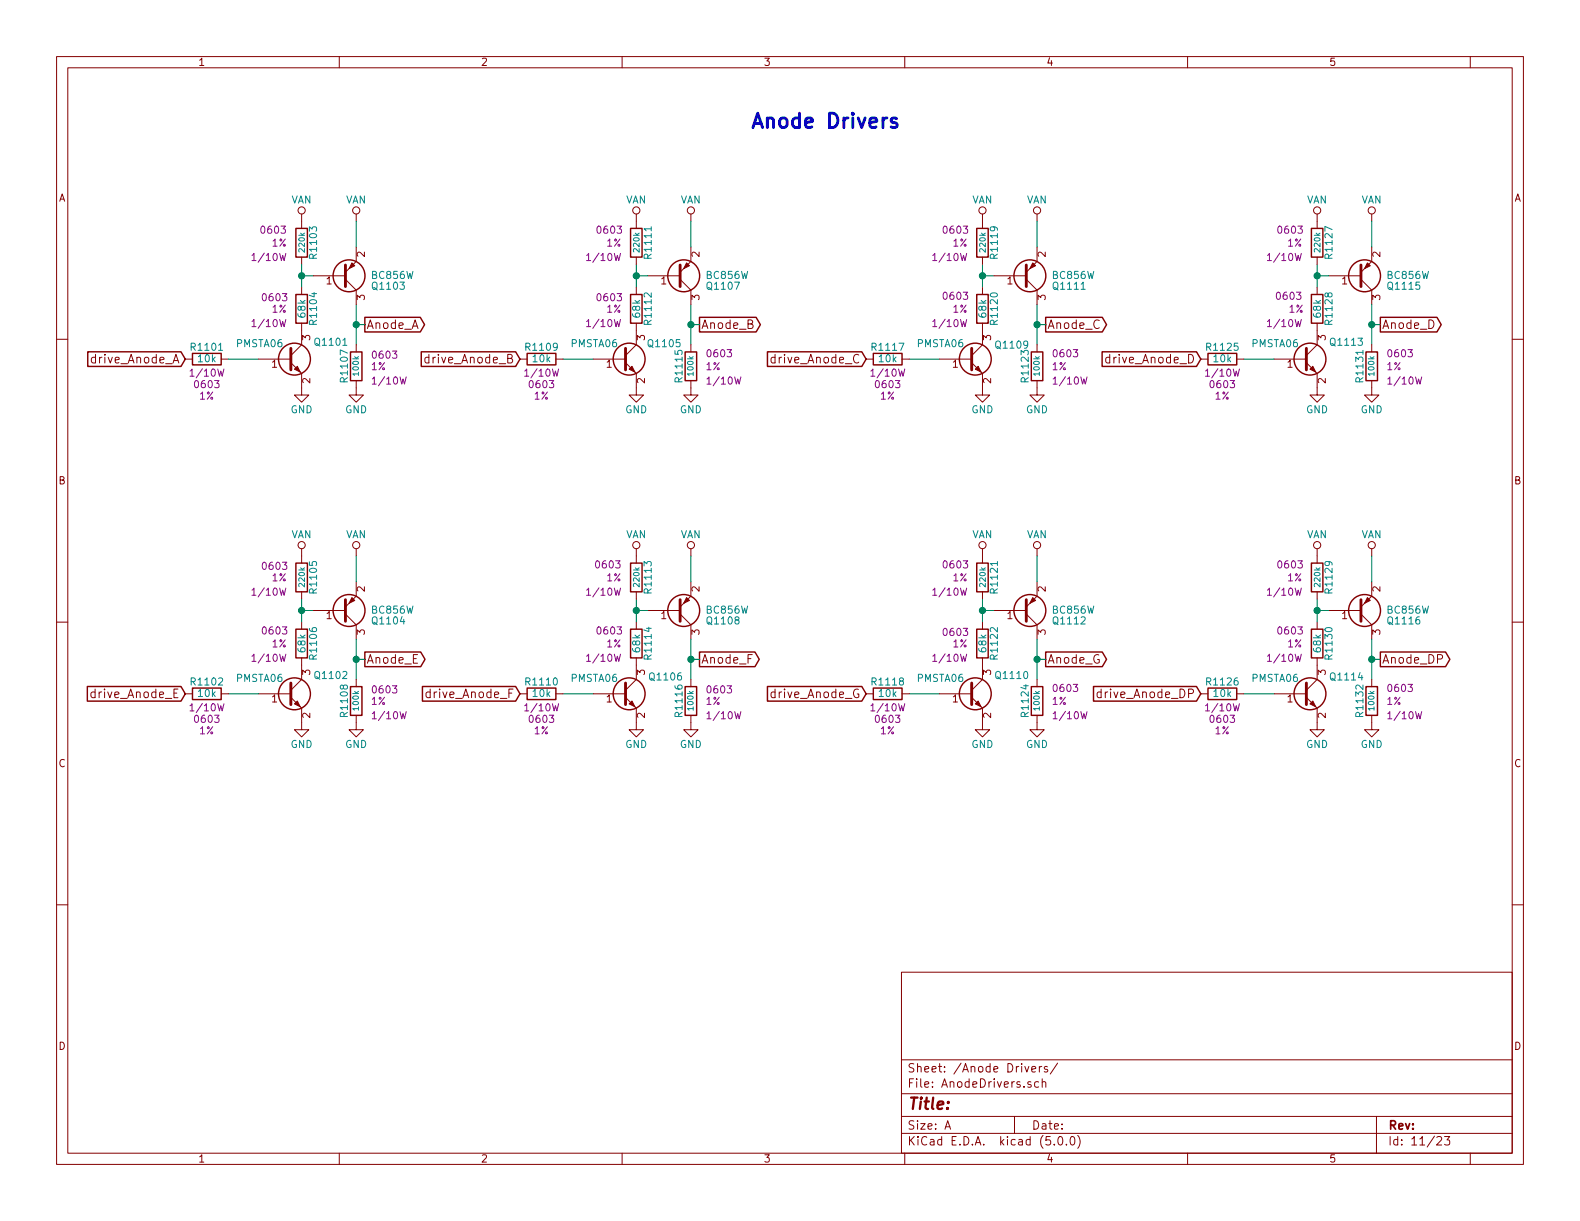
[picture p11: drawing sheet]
EESchema Schematic File Version 4
LIBS:VFD_Clock-cache
EELAYER 26 0
EELAYER END
$Descr A 11000 8500
encoding utf-8
Sheet 11 23
Title ""
Date ""
Rev ""
Comp ""
Comment1 ""
Comment2 ""
Comment3 ""
Comment4 ""
$EndDescr
$Comp
L Transistor_BJT:BC856W Q1103
U 1 1
P 2380 1920
F 0 "Q1103" H 2580 1995 50  0000 L CNN
F 1 "BC856W" H 2580 1920 50  0000 L CNN
F 2 "TO_SOT_Packages_SMD:SOT-323" H 2580 1845 50  0001 L CIN
F 3 "" H 2380 1920 50  0001 L CNN
F 4 "1727-4865-1-ND" H 0   0   50  0001 C CNN "Digi-Key PN"
	1    2380 1920
	1    0    0    1   
$EndComp
$Comp
L Device:R R1103
U 1 1
P 2100 1690
F 0 "R1103" V 2180 1690 50  0000 C CNN
F 1 "220k" V 2100 1690 40  0000 C CNN
F 2 "Resistors_SMD:R_0603" V 2030 1690 50  0001 C CNN
F 3 "" V 2180 1690 50  0001 C CNN
F 4 "1%" H 2000 1690 50  0000 R CNN "Tolerance"
F 5 "1/10W" H 2000 1590 50  0000 R CNN "Wattage"
F 6 "0603" H 2000 1780 50  0000 R CNN "display_footprint"
F 7 "P220KHCT-ND" H 0   0   50  0001 C CNN "Digi-Key PN"
	1    2100 1690
	1    0    0    -1  
$EndComp
$Comp
L Device:R R1104
U 1 1
P 2100 2150
F 0 "R1104" V 2180 2150 50  0000 C CNN
F 1 "68k" V 2100 2150 50  0000 C CNN
F 2 "Resistors_SMD:R_0603" V 2030 2150 50  0001 C CNN
F 3 "" V 2180 2150 50  0001 C CNN
F 4 "1%" H 2000 2150 50  0000 R CNN "Tolerance"
F 5 "1/10W" H 2000 2050 50  0000 R CNN "Wattage"
F 6 "0603" H 2010 2230 50  0000 R CNN "display_footprint"
F 7 "P68KDBCT-ND" H 0   0   50  0001 C CNN "Digi-Key PN"
	1    2100 2150
	1    0    0    -1  
$EndComp
Wire Wire Line
	2100 1840 2100 1920
Wire Wire Line
	2100 1920 2180 1920
Connection ~ 2100 1920
$Comp
L Custom-Library:VAN #PWR01105
U 1 1
P 2480 1540
F 0 "#PWR01105" H 2480 1390 50  0001 C CNN
F 1 "VAN" H 2480 1690 50  0000 C CNN
F 2 "" H 2480 1540 50  0001 C CNN
F 3 "" H 2480 1540 50  0001 C CNN
	1    2480 1540
	1    0    0    -1  
$EndComp
$Comp
L Custom-Library:VAN #PWR01101
U 1 1
P 2100 1540
F 0 "#PWR01101" H 2100 1390 50  0001 C CNN
F 1 "VAN" H 2100 1690 50  0000 C CNN
F 2 "" H 2100 1540 50  0001 C CNN
F 3 "" H 2100 1540 50  0001 C CNN
	1    2100 1540
	1    0    0    -1  
$EndComp
Wire Wire Line
	2480 1540 2480 1720
$Comp
L Transistor_BJT:BC847W Q1101
U 1 1
P 2000 2500
F 0 "Q1101" H 2180 2620 50  0000 L CNN
F 1 "PMSTA06" H 1640 2610 50  0000 L CNN
F 2 "TO_SOT_Packages_SMD:SOT-323" H 2200 2425 50  0001 L CIN
F 3 "" H 2000 2500 50  0001 L CNN
F 4 "1727-6293-1-ND" H 0   0   50  0001 C CNN "Digi-Key PN"
	1    2000 2500
	1    0    0    -1  
$EndComp
Wire Wire Line
	2480 2400 2480 2260
$Comp
L power:GND #PWR01102
U 1 1
P 2100 2700
F 0 "#PWR01102" H 2100 2450 50  0001 C CNN
F 1 "GND" H 2100 2550 50  0000 C CNN
F 2 "" H 2100 2700 50  0001 C CNN
F 3 "" H 2100 2700 50  0001 C CNN
	1    2100 2700
	1    0    0    -1  
$EndComp
$Comp
L power:GND #PWR01106
U 1 1
P 2480 2700
F 0 "#PWR01106" H 2480 2450 50  0001 C CNN
F 1 "GND" H 2480 2550 50  0000 C CNN
F 2 "" H 2480 2700 50  0001 C CNN
F 3 "" H 2480 2700 50  0001 C CNN
	1    2480 2700
	1    0    0    -1  
$EndComp
$Comp
L Device:R R1101
U 1 1
P 1440 2500
F 0 "R1101" V 1520 2500 50  0000 C CNN
F 1 "10k" V 1440 2500 50  0000 C CNN
F 2 "Resistors_SMD:R_0603" V 1370 2500 50  0001 C CNN
F 3 "" V 1520 2500 50  0001 C CNN
F 4 "1%" V 1180 2500 50  0000 C CNN "Tolerance"
F 5 "1/10W" V 1340 2500 50  0000 C CNN "Wattage"
F 6 "0603" V 1260 2500 50  0000 C CNN "display_footprint"
F 7 "P10.0KHCT-ND" H 0   0   50  0001 C CNN "Digi-Key PN"
	1    1440 2500
	0    -1   -1   0   
$EndComp
Wire Wire Line
	1800 2500 1590 2500
Text GLabel 1290 2500 0    60   Input ~ 0
drive_Anode_A
Text GLabel 3620 2500 0    60   Input ~ 0
drive_Anode_B
Text GLabel 6030 2500 0    60   Input ~ 0
drive_Anode_C
Text GLabel 8360 2500 0    60   Input ~ 0
drive_Anode_D
Text GLabel 1290 4830 0    60   Input ~ 0
drive_Anode_E
Text GLabel 3620 4830 0    60   Input ~ 0
drive_Anode_F
Text GLabel 6030 4830 0    60   Input ~ 0
drive_Anode_G
Text GLabel 8360 4830 0    60   Input ~ 0
drive_Anode_DP
Text GLabel 2540 2260 2    60   Output ~ 0
Anode_A
Wire Wire Line
	2540 2260 2480 2260
Connection ~ 2480 2260
$Comp
L Transistor_BJT:BC856W Q1107
U 1 1
P 4710 1920
F 0 "Q1107" H 4910 1995 50  0000 L CNN
F 1 "BC856W" H 4910 1920 50  0000 L CNN
F 2 "TO_SOT_Packages_SMD:SOT-323" H 4910 1845 50  0001 L CIN
F 3 "" H 4710 1920 50  0001 L CNN
F 4 "1727-4865-1-ND" H 0   0   50  0001 C CNN "Digi-Key PN"
	1    4710 1920
	1    0    0    1   
$EndComp
Wire Wire Line
	4430 1840 4430 1920
Wire Wire Line
	4430 1920 4510 1920
Connection ~ 4430 1920
$Comp
L Custom-Library:VAN #PWR01113
U 1 1
P 4810 1540
F 0 "#PWR01113" H 4810 1390 50  0001 C CNN
F 1 "VAN" H 4810 1690 50  0000 C CNN
F 2 "" H 4810 1540 50  0001 C CNN
F 3 "" H 4810 1540 50  0001 C CNN
	1    4810 1540
	1    0    0    -1  
$EndComp
$Comp
L Custom-Library:VAN #PWR01109
U 1 1
P 4430 1540
F 0 "#PWR01109" H 4430 1390 50  0001 C CNN
F 1 "VAN" H 4430 1690 50  0000 C CNN
F 2 "" H 4430 1540 50  0001 C CNN
F 3 "" H 4430 1540 50  0001 C CNN
	1    4430 1540
	1    0    0    -1  
$EndComp
Wire Wire Line
	4810 1540 4810 1720
$Comp
L Transistor_BJT:BC847W Q1105
U 1 1
P 4330 2500
F 0 "Q1105" H 4500 2610 50  0000 L CNN
F 1 "PMSTA06" H 3970 2610 50  0000 L CNN
F 2 "TO_SOT_Packages_SMD:SOT-323" H 4530 2425 50  0001 L CIN
F 3 "" H 4330 2500 50  0001 L CNN
F 4 "1727-6293-1-ND" H 0   0   50  0001 C CNN "Digi-Key PN"
	1    4330 2500
	1    0    0    -1  
$EndComp
Wire Wire Line
	4810 2400 4810 2260
$Comp
L power:GND #PWR01110
U 1 1
P 4430 2700
F 0 "#PWR01110" H 4430 2450 50  0001 C CNN
F 1 "GND" H 4430 2550 50  0000 C CNN
F 2 "" H 4430 2700 50  0001 C CNN
F 3 "" H 4430 2700 50  0001 C CNN
	1    4430 2700
	1    0    0    -1  
$EndComp
$Comp
L power:GND #PWR01114
U 1 1
P 4810 2700
F 0 "#PWR01114" H 4810 2450 50  0001 C CNN
F 1 "GND" H 4810 2550 50  0000 C CNN
F 2 "" H 4810 2700 50  0001 C CNN
F 3 "" H 4810 2700 50  0001 C CNN
	1    4810 2700
	1    0    0    -1  
$EndComp
Wire Wire Line
	4130 2500 3920 2500
Text GLabel 4870 2260 2    60   Output ~ 0
Anode_B
Wire Wire Line
	4870 2260 4810 2260
Connection ~ 4810 2260
Wire Wire Line
	6840 1840 6840 1920
Wire Wire Line
	6840 1920 6920 1920
Connection ~ 6840 1920
$Comp
L Custom-Library:VAN #PWR01121
U 1 1
P 7220 1540
F 0 "#PWR01121" H 7220 1390 50  0001 C CNN
F 1 "VAN" H 7220 1690 50  0000 C CNN
F 2 "" H 7220 1540 50  0001 C CNN
F 3 "" H 7220 1540 50  0001 C CNN
	1    7220 1540
	1    0    0    -1  
$EndComp
$Comp
L Custom-Library:VAN #PWR01117
U 1 1
P 6840 1540
F 0 "#PWR01117" H 6840 1390 50  0001 C CNN
F 1 "VAN" H 6840 1690 50  0000 C CNN
F 2 "" H 6840 1540 50  0001 C CNN
F 3 "" H 6840 1540 50  0001 C CNN
	1    6840 1540
	1    0    0    -1  
$EndComp
Wire Wire Line
	7220 1540 7220 1720
$Comp
L Transistor_BJT:BC847W Q1109
U 1 1
P 6740 2500
F 0 "Q1109" H 6920 2600 50  0000 L CNN
F 1 "PMSTA06" H 6380 2610 50  0000 L CNN
F 2 "TO_SOT_Packages_SMD:SOT-323" H 6940 2425 50  0001 L CIN
F 3 "" H 6740 2500 50  0001 L CNN
F 4 "1727-6293-1-ND" H 0   0   50  0001 C CNN "Digi-Key PN"
	1    6740 2500
	1    0    0    -1  
$EndComp
Wire Wire Line
	7220 2400 7220 2260
$Comp
L power:GND #PWR01118
U 1 1
P 6840 2700
F 0 "#PWR01118" H 6840 2450 50  0001 C CNN
F 1 "GND" H 6840 2550 50  0000 C CNN
F 2 "" H 6840 2700 50  0001 C CNN
F 3 "" H 6840 2700 50  0001 C CNN
	1    6840 2700
	1    0    0    -1  
$EndComp
$Comp
L power:GND #PWR01122
U 1 1
P 7220 2700
F 0 "#PWR01122" H 7220 2450 50  0001 C CNN
F 1 "GND" H 7220 2550 50  0000 C CNN
F 2 "" H 7220 2700 50  0001 C CNN
F 3 "" H 7220 2700 50  0001 C CNN
	1    7220 2700
	1    0    0    -1  
$EndComp
Wire Wire Line
	6540 2500 6330 2500
Text GLabel 7280 2260 2    60   Output ~ 0
Anode_C
Wire Wire Line
	7280 2260 7220 2260
Connection ~ 7220 2260
$Comp
L Transistor_BJT:BC856W Q1115
U 1 1
P 9450 1920
F 0 "Q1115" H 9650 1995 50  0000 L CNN
F 1 "BC856W" H 9650 1920 50  0000 L CNN
F 2 "TO_SOT_Packages_SMD:SOT-323" H 9650 1845 50  0001 L CIN
F 3 "" H 9450 1920 50  0001 L CNN
F 4 "1727-4865-1-ND" H 0   0   50  0001 C CNN "Digi-Key PN"
	1    9450 1920
	1    0    0    1   
$EndComp
Wire Wire Line
	9170 1840 9170 1920
Wire Wire Line
	9170 1920 9250 1920
Connection ~ 9170 1920
$Comp
L Custom-Library:VAN #PWR01129
U 1 1
P 9550 1540
F 0 "#PWR01129" H 9550 1390 50  0001 C CNN
F 1 "VAN" H 9550 1690 50  0000 C CNN
F 2 "" H 9550 1540 50  0001 C CNN
F 3 "" H 9550 1540 50  0001 C CNN
	1    9550 1540
	1    0    0    -1  
$EndComp
$Comp
L Custom-Library:VAN #PWR01125
U 1 1
P 9170 1540
F 0 "#PWR01125" H 9170 1390 50  0001 C CNN
F 1 "VAN" H 9170 1690 50  0000 C CNN
F 2 "" H 9170 1540 50  0001 C CNN
F 3 "" H 9170 1540 50  0001 C CNN
	1    9170 1540
	1    0    0    -1  
$EndComp
Wire Wire Line
	9550 1540 9550 1720
$Comp
L Transistor_BJT:BC847W Q1113
U 1 1
P 9070 2500
F 0 "Q1113" H 9250 2620 50  0000 L CNN
F 1 "PMSTA06" H 8710 2610 50  0000 L CNN
F 2 "TO_SOT_Packages_SMD:SOT-323" H 9270 2425 50  0001 L CIN
F 3 "" H 9070 2500 50  0001 L CNN
F 4 "1727-6293-1-ND" H 0   0   50  0001 C CNN "Digi-Key PN"
	1    9070 2500
	1    0    0    -1  
$EndComp
Wire Wire Line
	9550 2400 9550 2260
$Comp
L power:GND #PWR01126
U 1 1
P 9170 2700
F 0 "#PWR01126" H 9170 2450 50  0001 C CNN
F 1 "GND" H 9170 2550 50  0000 C CNN
F 2 "" H 9170 2700 50  0001 C CNN
F 3 "" H 9170 2700 50  0001 C CNN
	1    9170 2700
	1    0    0    -1  
$EndComp
$Comp
L power:GND #PWR01130
U 1 1
P 9550 2700
F 0 "#PWR01130" H 9550 2450 50  0001 C CNN
F 1 "GND" H 9550 2550 50  0000 C CNN
F 2 "" H 9550 2700 50  0001 C CNN
F 3 "" H 9550 2700 50  0001 C CNN
	1    9550 2700
	1    0    0    -1  
$EndComp
Wire Wire Line
	8870 2500 8660 2500
Text GLabel 9610 2260 2    60   Output ~ 0
Anode_D
Wire Wire Line
	9610 2260 9550 2260
Connection ~ 9550 2260
$Comp
L Transistor_BJT:BC856W Q1104
U 1 1
P 2380 4250
F 0 "Q1104" H 2580 4325 50  0000 L CNN
F 1 "BC856W" H 2580 4250 50  0000 L CNN
F 2 "TO_SOT_Packages_SMD:SOT-323" H 2580 4175 50  0001 L CIN
F 3 "" H 2380 4250 50  0001 L CNN
F 4 "1727-4865-1-ND" H 0   0   50  0001 C CNN "Digi-Key PN"
	1    2380 4250
	1    0    0    1   
$EndComp
Wire Wire Line
	2100 4170 2100 4250
Wire Wire Line
	2100 4250 2180 4250
Connection ~ 2100 4250
$Comp
L Custom-Library:VAN #PWR01107
U 1 1
P 2480 3870
F 0 "#PWR01107" H 2480 3720 50  0001 C CNN
F 1 "VAN" H 2480 4020 50  0000 C CNN
F 2 "" H 2480 3870 50  0001 C CNN
F 3 "" H 2480 3870 50  0001 C CNN
	1    2480 3870
	1    0    0    -1  
$EndComp
$Comp
L Custom-Library:VAN #PWR01103
U 1 1
P 2100 3870
F 0 "#PWR01103" H 2100 3720 50  0001 C CNN
F 1 "VAN" H 2100 4020 50  0000 C CNN
F 2 "" H 2100 3870 50  0001 C CNN
F 3 "" H 2100 3870 50  0001 C CNN
	1    2100 3870
	1    0    0    -1  
$EndComp
Wire Wire Line
	2480 3870 2480 4050
$Comp
L Transistor_BJT:BC847W Q1102
U 1 1
P 2000 4830
F 0 "Q1102" H 2180 4960 50  0000 L CNN
F 1 "PMSTA06" H 1640 4940 50  0000 L CNN
F 2 "TO_SOT_Packages_SMD:SOT-323" H 2200 4755 50  0001 L CIN
F 3 "" H 2000 4830 50  0001 L CNN
F 4 "1727-6293-1-ND" H 0   0   50  0001 C CNN "Digi-Key PN"
	1    2000 4830
	1    0    0    -1  
$EndComp
Wire Wire Line
	2480 4730 2480 4590
$Comp
L power:GND #PWR01104
U 1 1
P 2100 5030
F 0 "#PWR01104" H 2100 4780 50  0001 C CNN
F 1 "GND" H 2100 4880 50  0000 C CNN
F 2 "" H 2100 5030 50  0001 C CNN
F 3 "" H 2100 5030 50  0001 C CNN
	1    2100 5030
	1    0    0    -1  
$EndComp
$Comp
L power:GND #PWR01108
U 1 1
P 2480 5030
F 0 "#PWR01108" H 2480 4780 50  0001 C CNN
F 1 "GND" H 2480 4880 50  0000 C CNN
F 2 "" H 2480 5030 50  0001 C CNN
F 3 "" H 2480 5030 50  0001 C CNN
	1    2480 5030
	1    0    0    -1  
$EndComp
Wire Wire Line
	1800 4830 1590 4830
Text GLabel 2540 4590 2    60   Output ~ 0
Anode_E
Wire Wire Line
	2540 4590 2480 4590
Connection ~ 2480 4590
$Comp
L Transistor_BJT:BC856W Q1108
U 1 1
P 4710 4250
F 0 "Q1108" H 4910 4325 50  0000 L CNN
F 1 "BC856W" H 4910 4250 50  0000 L CNN
F 2 "TO_SOT_Packages_SMD:SOT-323" H 4910 4175 50  0001 L CIN
F 3 "" H 4710 4250 50  0001 L CNN
F 4 "1727-4865-1-ND" H 0   0   50  0001 C CNN "Digi-Key PN"
	1    4710 4250
	1    0    0    1   
$EndComp
Wire Wire Line
	4430 4170 4430 4250
Wire Wire Line
	4430 4250 4510 4250
Connection ~ 4430 4250
$Comp
L Custom-Library:VAN #PWR01115
U 1 1
P 4810 3870
F 0 "#PWR01115" H 4810 3720 50  0001 C CNN
F 1 "VAN" H 4810 4020 50  0000 C CNN
F 2 "" H 4810 3870 50  0001 C CNN
F 3 "" H 4810 3870 50  0001 C CNN
	1    4810 3870
	1    0    0    -1  
$EndComp
$Comp
L Custom-Library:VAN #PWR01111
U 1 1
P 4430 3870
F 0 "#PWR01111" H 4430 3720 50  0001 C CNN
F 1 "VAN" H 4430 4020 50  0000 C CNN
F 2 "" H 4430 3870 50  0001 C CNN
F 3 "" H 4430 3870 50  0001 C CNN
	1    4430 3870
	1    0    0    -1  
$EndComp
Wire Wire Line
	4810 3870 4810 4050
$Comp
L Transistor_BJT:BC847W Q1106
U 1 1
P 4330 4830
F 0 "Q1106" H 4510 4950 50  0000 L CNN
F 1 "PMSTA06" H 3970 4940 50  0000 L CNN
F 2 "TO_SOT_Packages_SMD:SOT-323" H 4530 4755 50  0001 L CIN
F 3 "" H 4330 4830 50  0001 L CNN
F 4 "1727-6293-1-ND" H 0   0   50  0001 C CNN "Digi-Key PN"
	1    4330 4830
	1    0    0    -1  
$EndComp
Wire Wire Line
	4810 4730 4810 4590
$Comp
L power:GND #PWR01112
U 1 1
P 4430 5030
F 0 "#PWR01112" H 4430 4780 50  0001 C CNN
F 1 "GND" H 4430 4880 50  0000 C CNN
F 2 "" H 4430 5030 50  0001 C CNN
F 3 "" H 4430 5030 50  0001 C CNN
	1    4430 5030
	1    0    0    -1  
$EndComp
$Comp
L power:GND #PWR01116
U 1 1
P 4810 5030
F 0 "#PWR01116" H 4810 4780 50  0001 C CNN
F 1 "GND" H 4810 4880 50  0000 C CNN
F 2 "" H 4810 5030 50  0001 C CNN
F 3 "" H 4810 5030 50  0001 C CNN
	1    4810 5030
	1    0    0    -1  
$EndComp
Wire Wire Line
	4130 4830 3920 4830
Text GLabel 4870 4590 2    60   Output ~ 0
Anode_F
Wire Wire Line
	4870 4590 4810 4590
Connection ~ 4810 4590
$Comp
L Transistor_BJT:BC856W Q1112
U 1 1
P 7120 4250
F 0 "Q1112" H 7320 4325 50  0000 L CNN
F 1 "BC856W" H 7320 4250 50  0000 L CNN
F 2 "TO_SOT_Packages_SMD:SOT-323" H 7320 4175 50  0001 L CIN
F 3 "" H 7120 4250 50  0001 L CNN
F 4 "1727-4865-1-ND" H 0   0   50  0001 C CNN "Digi-Key PN"
	1    7120 4250
	1    0    0    1   
$EndComp
Wire Wire Line
	6840 4170 6840 4250
Wire Wire Line
	6840 4250 6920 4250
Connection ~ 6840 4250
$Comp
L Custom-Library:VAN #PWR01123
U 1 1
P 7220 3870
F 0 "#PWR01123" H 7220 3720 50  0001 C CNN
F 1 "VAN" H 7220 4020 50  0000 C CNN
F 2 "" H 7220 3870 50  0001 C CNN
F 3 "" H 7220 3870 50  0001 C CNN
	1    7220 3870
	1    0    0    -1  
$EndComp
$Comp
L Custom-Library:VAN #PWR01119
U 1 1
P 6840 3870
F 0 "#PWR01119" H 6840 3720 50  0001 C CNN
F 1 "VAN" H 6840 4020 50  0000 C CNN
F 2 "" H 6840 3870 50  0001 C CNN
F 3 "" H 6840 3870 50  0001 C CNN
	1    6840 3870
	1    0    0    -1  
$EndComp
Wire Wire Line
	7220 3870 7220 4050
$Comp
L Transistor_BJT:BC847W Q1110
U 1 1
P 6740 4830
F 0 "Q1110" H 6920 4960 50  0000 L CNN
F 1 "PMSTA06" H 6380 4940 50  0000 L CNN
F 2 "TO_SOT_Packages_SMD:SOT-323" H 6940 4755 50  0001 L CIN
F 3 "" H 6740 4830 50  0001 L CNN
F 4 "1727-6293-1-ND" H 0   0   50  0001 C CNN "Digi-Key PN"
	1    6740 4830
	1    0    0    -1  
$EndComp
Wire Wire Line
	7220 4730 7220 4590
$Comp
L power:GND #PWR01120
U 1 1
P 6840 5030
F 0 "#PWR01120" H 6840 4780 50  0001 C CNN
F 1 "GND" H 6840 4880 50  0000 C CNN
F 2 "" H 6840 5030 50  0001 C CNN
F 3 "" H 6840 5030 50  0001 C CNN
	1    6840 5030
	1    0    0    -1  
$EndComp
$Comp
L power:GND #PWR01124
U 1 1
P 7220 5030
F 0 "#PWR01124" H 7220 4780 50  0001 C CNN
F 1 "GND" H 7220 4880 50  0000 C CNN
F 2 "" H 7220 5030 50  0001 C CNN
F 3 "" H 7220 5030 50  0001 C CNN
	1    7220 5030
	1    0    0    -1  
$EndComp
Wire Wire Line
	6540 4830 6330 4830
Text GLabel 7280 4590 2    60   Output ~ 0
Anode_G
Wire Wire Line
	7280 4590 7220 4590
Connection ~ 7220 4590
$Comp
L Transistor_BJT:BC856W Q1116
U 1 1
P 9450 4250
F 0 "Q1116" H 9650 4325 50  0000 L CNN
F 1 "BC856W" H 9650 4250 50  0000 L CNN
F 2 "TO_SOT_Packages_SMD:SOT-323" H 9650 4175 50  0001 L CIN
F 3 "" H 9450 4250 50  0001 L CNN
F 4 "1727-4865-1-ND" H 0   0   50  0001 C CNN "Digi-Key PN"
	1    9450 4250
	1    0    0    1   
$EndComp
Wire Wire Line
	9170 4170 9170 4250
Wire Wire Line
	9170 4250 9250 4250
Connection ~ 9170 4250
$Comp
L Custom-Library:VAN #PWR01131
U 1 1
P 9550 3870
F 0 "#PWR01131" H 9550 3720 50  0001 C CNN
F 1 "VAN" H 9550 4020 50  0000 C CNN
F 2 "" H 9550 3870 50  0001 C CNN
F 3 "" H 9550 3870 50  0001 C CNN
	1    9550 3870
	1    0    0    -1  
$EndComp
$Comp
L Custom-Library:VAN #PWR01127
U 1 1
P 9170 3870
F 0 "#PWR01127" H 9170 3720 50  0001 C CNN
F 1 "VAN" H 9170 4020 50  0000 C CNN
F 2 "" H 9170 3870 50  0001 C CNN
F 3 "" H 9170 3870 50  0001 C CNN
	1    9170 3870
	1    0    0    -1  
$EndComp
Wire Wire Line
	9550 3870 9550 4050
$Comp
L Transistor_BJT:BC847W Q1114
U 1 1
P 9070 4830
F 0 "Q1114" H 9250 4950 50  0000 L CNN
F 1 "PMSTA06" H 8710 4940 50  0000 L CNN
F 2 "TO_SOT_Packages_SMD:SOT-323" H 9270 4755 50  0001 L CIN
F 3 "" H 9070 4830 50  0001 L CNN
F 4 "1727-6293-1-ND" H 0   0   50  0001 C CNN "Digi-Key PN"
	1    9070 4830
	1    0    0    -1  
$EndComp
Wire Wire Line
	9550 4730 9550 4590
$Comp
L power:GND #PWR01128
U 1 1
P 9170 5030
F 0 "#PWR01128" H 9170 4780 50  0001 C CNN
F 1 "GND" H 9170 4880 50  0000 C CNN
F 2 "" H 9170 5030 50  0001 C CNN
F 3 "" H 9170 5030 50  0001 C CNN
	1    9170 5030
	1    0    0    -1  
$EndComp
$Comp
L power:GND #PWR01132
U 1 1
P 9550 5030
F 0 "#PWR01132" H 9550 4780 50  0001 C CNN
F 1 "GND" H 9550 4880 50  0000 C CNN
F 2 "" H 9550 5030 50  0001 C CNN
F 3 "" H 9550 5030 50  0001 C CNN
	1    9550 5030
	1    0    0    -1  
$EndComp
Wire Wire Line
	8870 4830 8660 4830
Text GLabel 9610 4590 2    60   Output ~ 0
Anode_DP
Wire Wire Line
	9610 4590 9550 4590
Connection ~ 9550 4590
$Comp
L Device:R R1107
U 1 1
P 2480 2550
F 0 "R1107" V 2560 2550 50  0000 C CNN
F 1 "100k" V 2480 2550 40  0000 C CNN
F 2 "Resistors_SMD:R_0603" V 2410 2550 50  0001 C CNN
F 3 "" V 2560 2550 50  0001 C CNN
F 4 "1%" H 2380 2550 50  0000 R CNN "Tolerance"
F 5 "1/10W" H 2380 2450 50  0000 R CNN "Wattage"
F 6 "0603" H 2380 2630 50  0000 R CNN "display_footprint"
F 7 "P16019CT-ND" H 0   0   50  0001 C CNN "Digi-Key PN"
	1    2480 2550
	-1   0    0    -1  
$EndComp
$Comp
L Device:R R1109
U 1 1
P 3770 2500
F 0 "R1109" V 3850 2500 50  0000 C CNN
F 1 "10k" V 3770 2500 50  0000 C CNN
F 2 "Resistors_SMD:R_0603" V 3700 2500 50  0001 C CNN
F 3 "" V 3850 2500 50  0001 C CNN
F 4 "1%" V 3510 2500 50  0000 C CNN "Tolerance"
F 5 "1/10W" V 3670 2500 50  0000 C CNN "Wattage"
F 6 "0603" V 3590 2500 50  0000 C CNN "display_footprint"
F 7 "P10.0KHCT-ND" H 0   0   50  0001 C CNN "Digi-Key PN"
	1    3770 2500
	0    -1   -1   0   
$EndComp
$Comp
L Device:R R1117
U 1 1
P 6180 2500
F 0 "R1117" V 6260 2500 50  0000 C CNN
F 1 "10k" V 6180 2500 50  0000 C CNN
F 2 "Resistors_SMD:R_0603" V 6110 2500 50  0001 C CNN
F 3 "" V 6260 2500 50  0001 C CNN
F 4 "1%" V 5920 2500 50  0000 C CNN "Tolerance"
F 5 "1/10W" V 6080 2500 50  0000 C CNN "Wattage"
F 6 "0603" V 6000 2500 50  0000 C CNN "display_footprint"
F 7 "P10.0KHCT-ND" H 0   0   50  0001 C CNN "Digi-Key PN"
	1    6180 2500
	0    -1   -1   0   
$EndComp
$Comp
L Device:R R1125
U 1 1
P 8510 2500
F 0 "R1125" V 8590 2500 50  0000 C CNN
F 1 "10k" V 8510 2500 50  0000 C CNN
F 2 "Resistors_SMD:R_0603" V 8440 2500 50  0001 C CNN
F 3 "" V 8590 2500 50  0001 C CNN
F 4 "1%" V 8250 2500 50  0000 C CNN "Tolerance"
F 5 "1/10W" V 8410 2500 50  0000 C CNN "Wattage"
F 6 "0603" V 8330 2500 50  0000 C CNN "display_footprint"
F 7 "P10.0KHCT-ND" H 0   0   50  0001 C CNN "Digi-Key PN"
	1    8510 2500
	0    -1   -1   0   
$EndComp
$Comp
L Device:R R1126
U 1 1
P 8510 4830
F 0 "R1126" V 8590 4830 50  0000 C CNN
F 1 "10k" V 8510 4830 50  0000 C CNN
F 2 "Resistors_SMD:R_0603" V 8440 4830 50  0001 C CNN
F 3 "" V 8590 4830 50  0001 C CNN
F 4 "1%" V 8250 4830 50  0000 C CNN "Tolerance"
F 5 "1/10W" V 8410 4830 50  0000 C CNN "Wattage"
F 6 "0603" V 8330 4830 50  0000 C CNN "display_footprint"
F 7 "P10.0KHCT-ND" H 0   0   50  0001 C CNN "Digi-Key PN"
	1    8510 4830
	0    -1   -1   0   
$EndComp
$Comp
L Device:R R1118
U 1 1
P 6180 4830
F 0 "R1118" V 6260 4830 50  0000 C CNN
F 1 "10k" V 6180 4830 50  0000 C CNN
F 2 "Resistors_SMD:R_0603" V 6110 4830 50  0001 C CNN
F 3 "" V 6260 4830 50  0001 C CNN
F 4 "1%" V 5920 4830 50  0000 C CNN "Tolerance"
F 5 "1/10W" V 6080 4830 50  0000 C CNN "Wattage"
F 6 "0603" V 6000 4830 50  0000 C CNN "display_footprint"
F 7 "P10.0KHCT-ND" H 0   0   50  0001 C CNN "Digi-Key PN"
	1    6180 4830
	0    -1   -1   0   
$EndComp
$Comp
L Device:R R1110
U 1 1
P 3770 4830
F 0 "R1110" V 3850 4830 50  0000 C CNN
F 1 "10k" V 3770 4830 50  0000 C CNN
F 2 "Resistors_SMD:R_0603" V 3700 4830 50  0001 C CNN
F 3 "" V 3850 4830 50  0001 C CNN
F 4 "1%" V 3510 4830 50  0000 C CNN "Tolerance"
F 5 "1/10W" V 3670 4830 50  0000 C CNN "Wattage"
F 6 "0603" V 3590 4830 50  0000 C CNN "display_footprint"
F 7 "P10.0KHCT-ND" H 0   0   50  0001 C CNN "Digi-Key PN"
	1    3770 4830
	0    -1   -1   0   
$EndComp
$Comp
L Device:R R1102
U 1 1
P 1440 4830
F 0 "R1102" V 1520 4830 50  0000 C CNN
F 1 "10k" V 1440 4830 50  0000 C CNN
F 2 "Resistors_SMD:R_0603" V 1370 4830 50  0001 C CNN
F 3 "" V 1520 4830 50  0001 C CNN
F 4 "1%" V 1180 4830 50  0000 C CNN "Tolerance"
F 5 "1/10W" V 1340 4830 50  0000 C CNN "Wattage"
F 6 "0603" V 1260 4830 50  0000 C CNN "display_footprint"
F 7 "P10.0KHCT-ND" H 0   0   50  0001 C CNN "Digi-Key PN"
	1    1440 4830
	0    -1   -1   0   
$EndComp
$Comp
L Device:R R1111
U 1 1
P 4430 1690
F 0 "R1111" V 4510 1690 50  0000 C CNN
F 1 "220k" V 4430 1690 40  0000 C CNN
F 2 "Resistors_SMD:R_0603" V 4360 1690 50  0001 C CNN
F 3 "" V 4510 1690 50  0001 C CNN
F 4 "1%" H 4330 1690 50  0000 R CNN "Tolerance"
F 5 "1/10W" H 4330 1590 50  0000 R CNN "Wattage"
F 6 "0603" H 4340 1780 50  0000 R CNN "display_footprint"
F 7 "P220KHCT-ND" H 0   0   50  0001 C CNN "Digi-Key PN"
	1    4430 1690
	1    0    0    -1  
$EndComp
$Comp
L Device:R R1119
U 1 1
P 6840 1690
F 0 "R1119" V 6920 1690 50  0000 C CNN
F 1 "220k" V 6840 1690 40  0000 C CNN
F 2 "Resistors_SMD:R_0603" V 6770 1690 50  0001 C CNN
F 3 "" V 6920 1690 50  0001 C CNN
F 4 "1%" H 6740 1690 50  0000 R CNN "Tolerance"
F 5 "1/10W" H 6740 1590 50  0000 R CNN "Wattage"
F 6 "0603" H 6750 1780 50  0000 R CNN "display_footprint"
F 7 "P220KHCT-ND" H 0   0   50  0001 C CNN "Digi-Key PN"
	1    6840 1690
	1    0    0    -1  
$EndComp
$Comp
L Device:R R1127
U 1 1
P 9170 1690
F 0 "R1127" V 9250 1690 50  0000 C CNN
F 1 "220k" V 9170 1690 40  0000 C CNN
F 2 "Resistors_SMD:R_0603" V 9100 1690 50  0001 C CNN
F 3 "" V 9250 1690 50  0001 C CNN
F 4 "1%" H 9070 1690 50  0000 R CNN "Tolerance"
F 5 "1/10W" H 9070 1590 50  0000 R CNN "Wattage"
F 6 "0603" H 9080 1780 50  0000 R CNN "display_footprint"
F 7 "P220KHCT-ND" H 0   0   50  0001 C CNN "Digi-Key PN"
	1    9170 1690
	1    0    0    -1  
$EndComp
$Comp
L Device:R R1129
U 1 1
P 9170 4020
F 0 "R1129" V 9250 4020 50  0000 C CNN
F 1 "220k" V 9170 4020 40  0000 C CNN
F 2 "Resistors_SMD:R_0603" V 9100 4020 50  0001 C CNN
F 3 "" V 9250 4020 50  0001 C CNN
F 4 "1%" H 9070 4020 50  0000 R CNN "Tolerance"
F 5 "1/10W" H 9070 3920 50  0000 R CNN "Wattage"
F 6 "0603" H 9080 4110 50  0000 R CNN "display_footprint"
F 7 "P220KHCT-ND" H 0   0   50  0001 C CNN "Digi-Key PN"
	1    9170 4020
	1    0    0    -1  
$EndComp
$Comp
L Device:R R1121
U 1 1
P 6840 4020
F 0 "R1121" V 6920 4020 50  0000 C CNN
F 1 "220k" V 6840 4020 40  0000 C CNN
F 2 "Resistors_SMD:R_0603" V 6770 4020 50  0001 C CNN
F 3 "" V 6920 4020 50  0001 C CNN
F 4 "1%" H 6740 4020 50  0000 R CNN "Tolerance"
F 5 "1/10W" H 6740 3920 50  0000 R CNN "Wattage"
F 6 "0603" H 6750 4110 50  0000 R CNN "display_footprint"
F 7 "P220KHCT-ND" H 0   0   50  0001 C CNN "Digi-Key PN"
	1    6840 4020
	1    0    0    -1  
$EndComp
$Comp
L Device:R R1113
U 1 1
P 4430 4020
F 0 "R1113" V 4510 4020 50  0000 C CNN
F 1 "220k" V 4430 4020 40  0000 C CNN
F 2 "Resistors_SMD:R_0603" V 4360 4020 50  0001 C CNN
F 3 "" V 4510 4020 50  0001 C CNN
F 4 "1%" H 4330 4020 50  0000 R CNN "Tolerance"
F 5 "1/10W" H 4330 3920 50  0000 R CNN "Wattage"
F 6 "0603" H 4330 4110 50  0000 R CNN "display_footprint"
F 7 "P220KHCT-ND" H 0   0   50  0001 C CNN "Digi-Key PN"
	1    4430 4020
	1    0    0    -1  
$EndComp
$Comp
L Device:R R1105
U 1 1
P 2100 4020
F 0 "R1105" V 2180 4020 50  0000 C CNN
F 1 "220k" V 2100 4020 40  0000 C CNN
F 2 "Resistors_SMD:R_0603" V 2030 4020 50  0001 C CNN
F 3 "" V 2180 4020 50  0001 C CNN
F 4 "1%" H 2000 4020 50  0000 R CNN "Tolerance"
F 5 "1/10W" H 2000 3920 50  0000 R CNN "Wattage"
F 6 "0603" H 2010 4100 50  0000 R CNN "display_footprint"
F 7 "P220KHCT-ND" H 0   0   50  0001 C CNN "Digi-Key PN"
	1    2100 4020
	1    0    0    -1  
$EndComp
$Comp
L Transistor_BJT:BC856W Q1111
U 1 1
P 7120 1920
F 0 "Q1111" H 7320 1995 50  0000 L CNN
F 1 "BC856W" H 7320 1920 50  0000 L CNN
F 2 "TO_SOT_Packages_SMD:SOT-323" H 7320 1845 50  0001 L CIN
F 3 "" H 7120 1920 50  0001 L CNN
F 4 "1727-4865-1-ND" H 0   0   50  0001 C CNN "Digi-Key PN"
	1    7120 1920
	1    0    0    1   
$EndComp
$Comp
L Device:R R1112
U 1 1
P 4430 2150
F 0 "R1112" V 4510 2150 50  0000 C CNN
F 1 "68k" V 4430 2150 50  0000 C CNN
F 2 "Resistors_SMD:R_0603" V 4360 2150 50  0001 C CNN
F 3 "" V 4510 2150 50  0001 C CNN
F 4 "1%" H 4330 2150 50  0000 R CNN "Tolerance"
F 5 "1/10W" H 4330 2050 50  0000 R CNN "Wattage"
F 6 "0603" H 4340 2230 50  0000 R CNN "display_footprint"
F 7 "P68KDBCT-ND" H 0   0   50  0001 C CNN "Digi-Key PN"
	1    4430 2150
	1    0    0    -1  
$EndComp
$Comp
L Device:R R1120
U 1 1
P 6840 2150
F 0 "R1120" V 6920 2150 50  0000 C CNN
F 1 "68k" V 6840 2150 50  0000 C CNN
F 2 "Resistors_SMD:R_0603" V 6770 2150 50  0001 C CNN
F 3 "" V 6920 2150 50  0001 C CNN
F 4 "1%" H 6740 2150 50  0000 R CNN "Tolerance"
F 5 "1/10W" H 6740 2050 50  0000 R CNN "Wattage"
F 6 "0603" H 6750 2240 50  0000 R CNN "display_footprint"
F 7 "P68KDBCT-ND" H 0   0   50  0001 C CNN "Digi-Key PN"
	1    6840 2150
	1    0    0    -1  
$EndComp
$Comp
L Device:R R1128
U 1 1
P 9170 2150
F 0 "R1128" V 9250 2150 50  0000 C CNN
F 1 "68k" V 9170 2150 50  0000 C CNN
F 2 "Resistors_SMD:R_0603" V 9100 2150 50  0001 C CNN
F 3 "" V 9250 2150 50  0001 C CNN
F 4 "1/10W" H 9070 2050 50  0000 R CNN "Wattage"
F 5 "0603" H 9070 2240 50  0000 R CNN "display_footprint"
F 6 "1%" H 9080 2150 50  0000 R CNN "Tolerance"
F 7 "P68KDBCT-ND" H 0   0   50  0001 C CNN "Digi-Key PN"
	1    9170 2150
	1    0    0    -1  
$EndComp
$Comp
L Device:R R1130
U 1 1
P 9170 4480
F 0 "R1130" V 9250 4480 50  0000 C CNN
F 1 "68k" V 9170 4480 50  0000 C CNN
F 2 "Resistors_SMD:R_0603" V 9100 4480 50  0001 C CNN
F 3 "" V 9250 4480 50  0001 C CNN
F 4 "1%" H 9070 4480 50  0000 R CNN "Tolerance"
F 5 "1/10W" H 9070 4380 50  0000 R CNN "Wattage"
F 6 "0603" H 9080 4570 50  0000 R CNN "display_footprint"
F 7 "P68KDBCT-ND" H 0   0   50  0001 C CNN "Digi-Key PN"
	1    9170 4480
	1    0    0    -1  
$EndComp
$Comp
L Device:R R1122
U 1 1
P 6840 4480
F 0 "R1122" V 6920 4480 50  0000 C CNN
F 1 "68k" V 6840 4480 50  0000 C CNN
F 2 "Resistors_SMD:R_0603" V 6770 4480 50  0001 C CNN
F 3 "" V 6920 4480 50  0001 C CNN
F 4 "1%" H 6740 4480 50  0000 R CNN "Tolerance"
F 5 "1/10W" H 6740 4380 50  0000 R CNN "Wattage"
F 6 "0603" H 6750 4560 50  0000 R CNN "display_footprint"
F 7 "P68KDBCT-ND" H 0   0   50  0001 C CNN "Digi-Key PN"
	1    6840 4480
	1    0    0    -1  
$EndComp
$Comp
L Device:R R1114
U 1 1
P 4430 4480
F 0 "R1114" V 4510 4480 50  0000 C CNN
F 1 "68k" V 4430 4480 50  0000 C CNN
F 2 "Resistors_SMD:R_0603" V 4360 4480 50  0001 C CNN
F 3 "" V 4510 4480 50  0001 C CNN
F 4 "1%" H 4330 4480 50  0000 R CNN "Tolerance"
F 5 "1/10W" H 4330 4380 50  0000 R CNN "Wattage"
F 6 "0603" H 4340 4570 50  0000 R CNN "display_footprint"
F 7 "P68KDBCT-ND" H 0   0   50  0001 C CNN "Digi-Key PN"
	1    4430 4480
	1    0    0    -1  
$EndComp
$Comp
L Device:R R1106
U 1 1
P 2100 4480
F 0 "R1106" V 2180 4480 50  0000 C CNN
F 1 "68k" V 2100 4480 50  0000 C CNN
F 2 "Resistors_SMD:R_0603" V 2030 4480 50  0001 C CNN
F 3 "" V 2180 4480 50  0001 C CNN
F 4 "1%" H 2000 4480 50  0000 R CNN "Tolerance"
F 5 "1/10W" H 2000 4380 50  0000 R CNN "Wattage"
F 6 "0603" H 2010 4570 50  0000 R CNN "display_footprint"
F 7 "P68KDBCT-ND" H 0   0   50  0001 C CNN "Digi-Key PN"
	1    2100 4480
	1    0    0    -1  
$EndComp
$Comp
L Device:R R1115
U 1 1
P 4810 2550
F 0 "R1115" V 4890 2550 50  0000 C CNN
F 1 "100k" V 4810 2550 40  0000 C CNN
F 2 "Resistors_SMD:R_0603" V 4740 2550 50  0001 C CNN
F 3 "" V 4890 2550 50  0001 C CNN
F 4 "1%" H 4710 2550 50  0000 R CNN "Tolerance"
F 5 "1/10W" H 4710 2450 50  0000 R CNN "Wattage"
F 6 "0603" H 4710 2640 50  0000 R CNN "display_footprint"
F 7 "P16019CT-ND" H 0   0   50  0001 C CNN "Digi-Key PN"
	1    4810 2550
	-1   0    0    -1  
$EndComp
$Comp
L Device:R R1123
U 1 1
P 7220 2550
F 0 "R1123" V 7300 2550 50  0000 C CNN
F 1 "100k" V 7220 2550 40  0000 C CNN
F 2 "Resistors_SMD:R_0603" V 7150 2550 50  0001 C CNN
F 3 "" V 7300 2550 50  0001 C CNN
F 4 "1%" H 7120 2550 50  0000 R CNN "Tolerance"
F 5 "1/10W" H 7120 2450 50  0000 R CNN "Wattage"
F 6 "0603" H 7120 2640 50  0000 R CNN "display_footprint"
F 7 "P16019CT-ND" H 0   0   50  0001 C CNN "Digi-Key PN"
	1    7220 2550
	-1   0    0    -1  
$EndComp
$Comp
L Device:R R1131
U 1 1
P 9550 2550
F 0 "R1131" V 9630 2550 50  0000 C CNN
F 1 "100k" V 9550 2550 40  0000 C CNN
F 2 "Resistors_SMD:R_0603" V 9480 2550 50  0001 C CNN
F 3 "" V 9630 2550 50  0001 C CNN
F 4 "1%" H 9450 2550 50  0000 R CNN "Tolerance"
F 5 "1/10W" H 9450 2450 50  0000 R CNN "Wattage"
F 6 "0603" H 9450 2640 50  0000 R CNN "display_footprint"
F 7 "P16019CT-ND" H 0   0   50  0001 C CNN "Digi-Key PN"
	1    9550 2550
	-1   0    0    -1  
$EndComp
$Comp
L Device:R R1132
U 1 1
P 9550 4880
F 0 "R1132" V 9630 4880 50  0000 C CNN
F 1 "100k" V 9550 4880 40  0000 C CNN
F 2 "Resistors_SMD:R_0603" V 9480 4880 50  0001 C CNN
F 3 "" V 9630 4880 50  0001 C CNN
F 4 "1%" H 9450 4880 50  0000 R CNN "Tolerance"
F 5 "1/10W" H 9450 4780 50  0000 R CNN "Wattage"
F 6 "0603" H 9450 4970 50  0000 R CNN "display_footprint"
F 7 "P16019CT-ND" H 0   0   50  0001 C CNN "Digi-Key PN"
	1    9550 4880
	-1   0    0    -1  
$EndComp
$Comp
L Device:R R1124
U 1 1
P 7220 4880
F 0 "R1124" V 7300 4880 50  0000 C CNN
F 1 "100k" V 7220 4880 40  0000 C CNN
F 2 "Resistors_SMD:R_0603" V 7150 4880 50  0001 C CNN
F 3 "" V 7300 4880 50  0001 C CNN
F 4 "1%" H 7120 4880 50  0000 R CNN "Tolerance"
F 5 "1/10W" H 7120 4780 50  0000 R CNN "Wattage"
F 6 "0603" H 7120 4970 50  0000 R CNN "display_footprint"
F 7 "P16019CT-ND" H 0   0   50  0001 C CNN "Digi-Key PN"
	1    7220 4880
	-1   0    0    -1  
$EndComp
$Comp
L Device:R R1116
U 1 1
P 4810 4880
F 0 "R1116" V 4890 4880 50  0000 C CNN
F 1 "100k" V 4810 4880 40  0000 C CNN
F 2 "Resistors_SMD:R_0603" V 4740 4880 50  0001 C CNN
F 3 "" V 4890 4880 50  0001 C CNN
F 4 "1%" H 4710 4880 50  0000 R CNN "Tolerance"
F 5 "1/10W" H 4710 4780 50  0000 R CNN "Wattage"
F 6 "0603" H 4710 4960 50  0000 R CNN "display_footprint"
F 7 "P16019CT-ND" H 0   0   50  0001 C CNN "Digi-Key PN"
	1    4810 4880
	-1   0    0    -1  
$EndComp
$Comp
L Device:R R1108
U 1 1
P 2480 4880
F 0 "R1108" V 2560 4880 50  0000 C CNN
F 1 "100k" V 2480 4880 40  0000 C CNN
F 2 "Resistors_SMD:R_0603" V 2410 4880 50  0001 C CNN
F 3 "" V 2560 4880 50  0001 C CNN
F 4 "1%" H 2380 4880 50  0000 R CNN "Tolerance"
F 5 "1/10W" H 2380 4780 50  0000 R CNN "Wattage"
F 6 "0603" H 2380 4960 50  0000 R CNN "display_footprint"
F 7 "P16019CT-ND" H 0   0   50  0001 C CNN "Digi-Key PN"
	1    2480 4880
	-1   0    0    -1  
$EndComp
Wire Wire Line
	2100 1920 2100 2000
Wire Wire Line
	2480 2260 2480 2120
Wire Wire Line
	4430 1920 4430 2000
Wire Wire Line
	4810 2260 4810 2120
Wire Wire Line
	6840 1920 6840 2000
Wire Wire Line
	7220 2260 7220 2120
Wire Wire Line
	9170 1920 9170 2000
Wire Wire Line
	9550 2260 9550 2120
Wire Wire Line
	2100 4250 2100 4330
Wire Wire Line
	2480 4590 2480 4450
Wire Wire Line
	4430 4250 4430 4330
Wire Wire Line
	4810 4590 4810 4450
Wire Wire Line
	6840 4250 6840 4330
Wire Wire Line
	7220 4590 7220 4450
Wire Wire Line
	9170 4250 9170 4330
Wire Wire Line
	9550 4590 9550 4450
Text Notes 5220 910  0    100  ~ 20
Anode Drivers
$EndSCHEMATC
